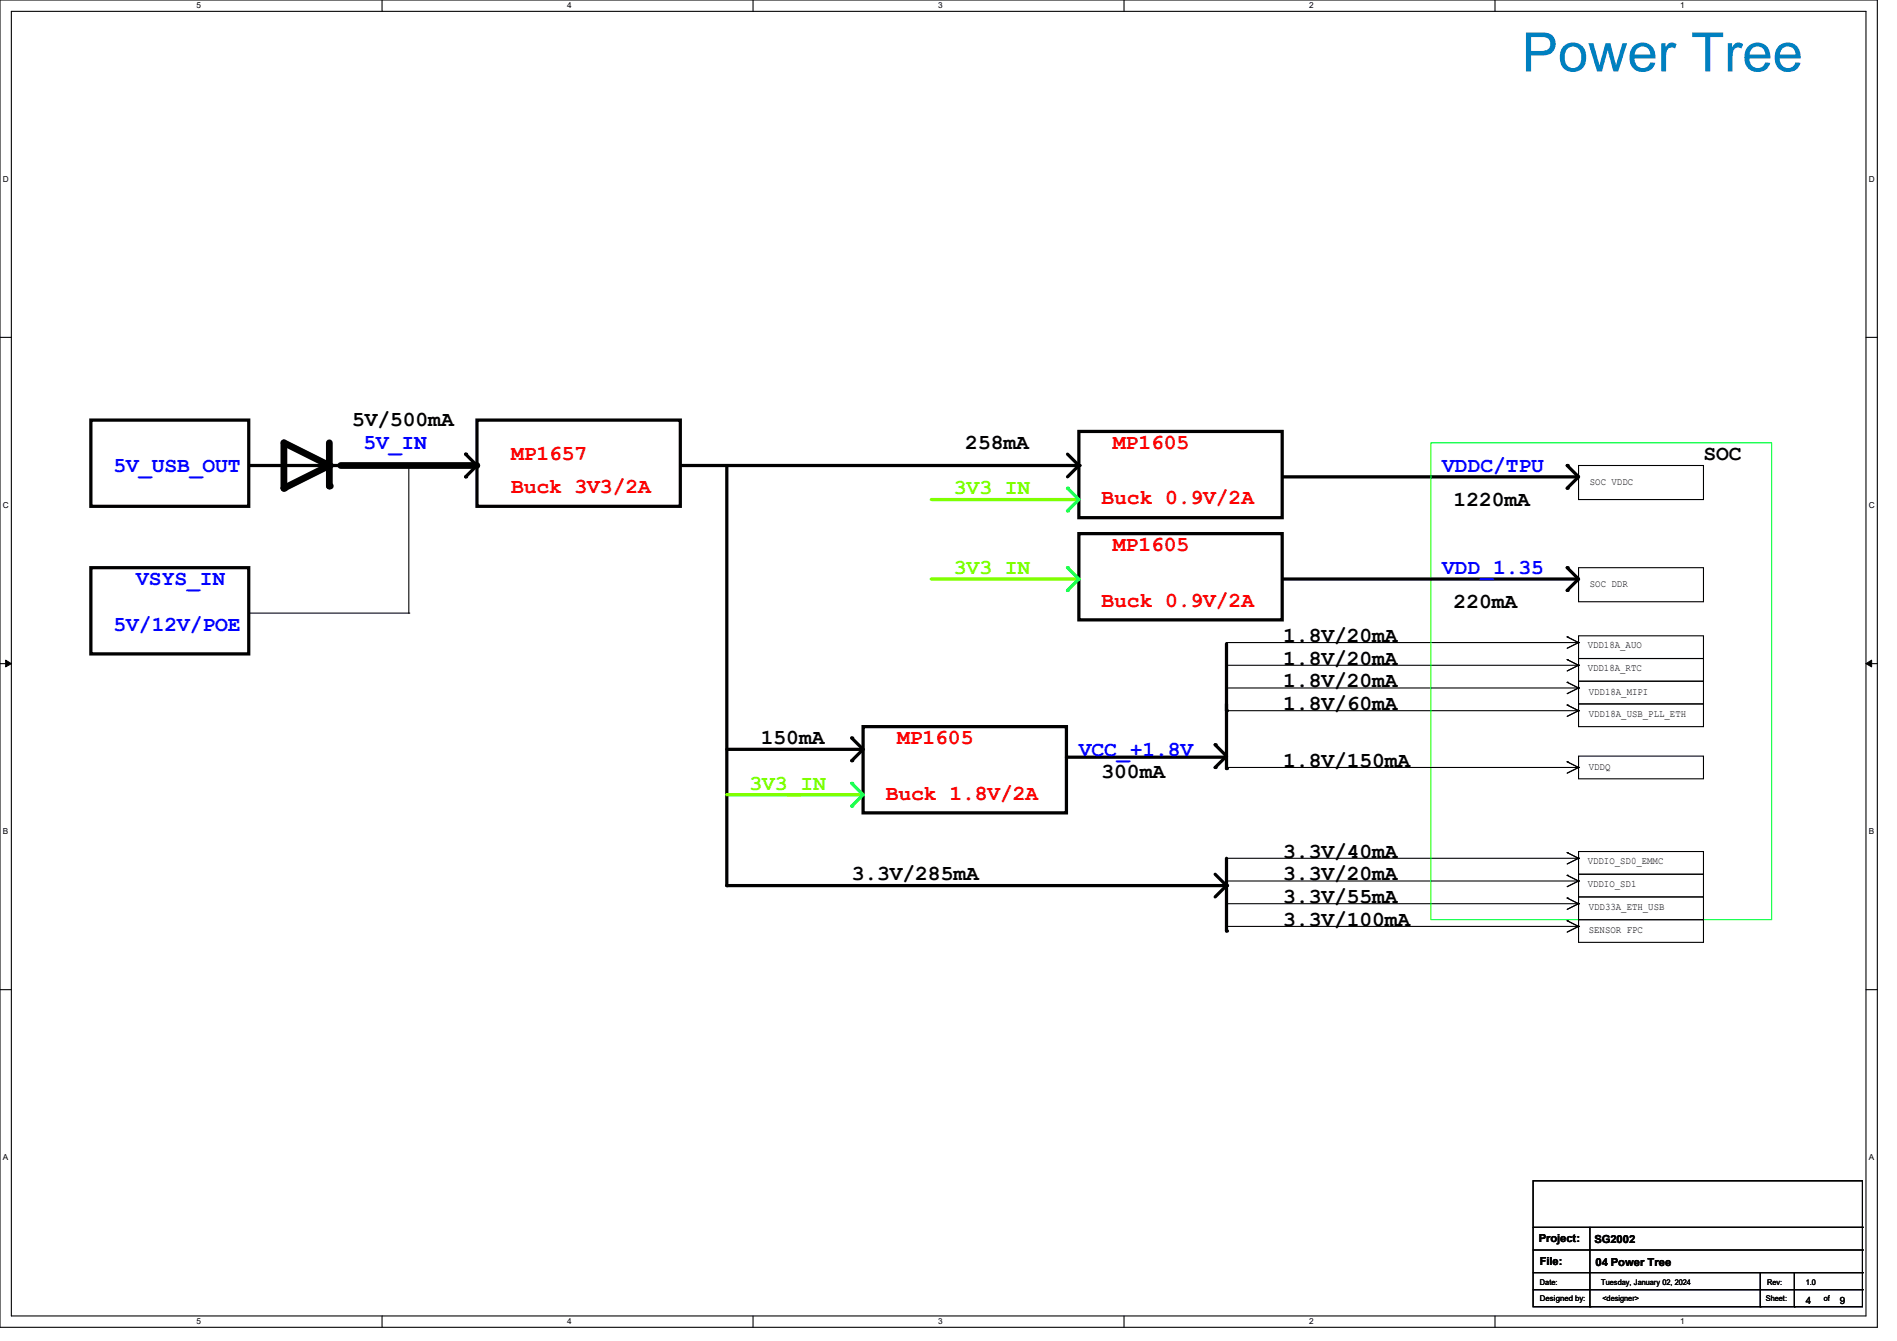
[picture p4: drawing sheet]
<svg xmlns="http://www.w3.org/2000/svg" width="297mm" height="210mm" viewBox="0 0 297 210" stroke-linecap="round" stroke-linejoin="round" font-family="sans-serif">
<g fill="none" stroke="#000" stroke-width=".17">
<path d="M0 0h293.9v207.9h-293.9zM1.8 1.8h290.3v204.3h-290.3zM59.8 0v1.8M117.9 0v1.8M176 0v1.8M234.1 0v1.8M0 52.8h1.8M292.1 52.8h1.8M64 72.9h.1M64 72.9v23.1M247.1 72.9h19.6v5.3h-19.6zM39.1 96h24.9"/>
<path d="M64 96h.1M245.4 99.7h.1M245.4 99.7l1.7 .9M247.1 99.6h19.6v3.5h-19.6zM0 103.9h1.8M192 104.2h55.1M192 107.7h55.1M192 111.3h55.1M192 100.6h55.1M245.4 103.3h.1M245.4 106.8h.1M245.4 110.4h.1"/>
<path d="M245.4 103.3l1.7 .9M245.4 106.8l1.7 .9M245.4 110.4l1.7 .9M247.1 110.2h19.6v3.6h-19.6zM247.1 103.1h19.6v3.6h-19.6zM247.1 106.7h19.6v3.5h-19.6zM247.1 104.2h.1M247.1 107.7h.1M247.1 111.3h.1M247.1 100.6h.1M247.1 104.2l-1.7 .9M247.1 107.7l-1.7 .9"/>
<path d="M247.1 111.3l-1.7 .9M247.1 100.6l-1.7 .9M292.1 103.9h1.8M192 134.4h55.1M192 138h55.1M245.4 133.5h.1M245.4 137.1h.1M245.4 133.5l1.7 .9M245.4 137.1l1.7 .9M247.1 136.9h19.6v3.6h-19.6zM247.1 133.3h19.6v3.6h-19.6zM247.1 134.4h.1"/>
<path d="M247.1 138h.1M247.1 134.4l-1.7 .9M247.1 138l-1.7 .9M0 155h1.8M192 141.5h55.1M245.4 140.6h.1M245.4 140.6l1.7 .9M247.1 140.5h19.6v3.5h-19.6zM247.1 141.5h.1M247.1 141.5l-1.7 .9M292.1 155h1.8M59.8 206.1v1.8"/>
<path d="M117.9 206.1v1.8M176 206.1v1.8M234.1 206.1v1.8"/>
</g>
<path d="M.9 103.4l.9 .5-.9 .5zM292.1 103.9l.9-.5v1z" fill="#000"/>
<path d="M.9 103.4l.9 .5-.9 .5zM292.1 103.9l.9-.5v1z" fill="none" stroke="#000" stroke-width=".16"/>
<path d="M44.4 69.3l7.2 3.6-7.2 3.6zM51.6 69.3v6.8M53.3 72.9h21.2" fill="none" stroke="#000" stroke-width="1.1"/>
<g fill="#000">
<circle cx="44.4" cy="76.5" r=".53"/>
<circle cx="51.6" cy="72.9" r=".53"/>
<circle cx="51.6" cy="76.1" r=".53"/>
<circle cx="55.3" cy="72.9" r=".25"/>
<circle cx="72.9" cy="74.7" r=".25"/>
<circle cx="72.9" cy="71.1" r=".25"/>
<circle cx="74.5" cy="72.9" r=".53"/>
<circle cx="245.4" cy="76.5" r=".25"/>
<circle cx="245.4" cy="72.9" r=".25"/>
<circle cx="247" cy="74.7" r=".25"/>
<circle cx="192" cy="111.3" r=".25"/>
<circle cx="191.9" cy="138.7" r=".25"/>
</g>
<path d="M14.2 65.8h24.7v13.5h-24.7zM39.1 72.9h16.2M72.9 71.1l1.8 1.8-1.8 1.8M74.7 65.8h31.8v13.5h-31.8zM168.9 67.6h31.8v13.5h-31.8zM200.9 74.7h46.1M245.4 72.9l1.7 1.8-1.7 1.8M14.2 88.9h24.7v13.5h-24.7zM192 100.8v10.5M113.8 138.7h78.1" fill="none" stroke="#000" stroke-width=".51"/>
<path d="M224 69.3h53.4v74.7h-53.4z" fill="none" stroke="#00ff40" stroke-width=".17"/>
<path d="M145.8 78.2h22.9" fill="none" stroke="#80ff00" stroke-width=".51"/>
<circle cx="168.7" cy="78.2" r=".25" fill="#80ff00"/>
<path d="M106.7 72.9h62.2M113.8 72.9v65.8M167.1 71.1l1.8 1.8M168.9 72.9l-1.8 1.8" fill="none" stroke="#000" stroke-width=".51"/>
<g fill="#000">
<circle cx="168.9" cy="72.9" r=".25"/>
<circle cx="113.8" cy="138.7" r=".25"/>
</g>
<path d="M168.9 78.2l-1.8 1.8" fill="none" stroke="#00ff40" stroke-width=".51"/>
<circle cx="167.1" cy="80" r=".25" fill="#00ff40"/>
<path d="M167.1 76.5l1.8 1.7" fill="none" stroke="#00ff40" stroke-width=".51"/>
<circle cx="167.1" cy="76.5" r=".25" fill="#00ff40"/>
<path d="M245.4 119.3h.1M245.4 119.3l1.7 .9M247.1 118.4h19.6v3.6h-19.6zM192 120.2h55.1M247.1 120.2h.1M247.1 120.2l-1.7 .9M192 145.1h55.1M245.4 144.2h.1M245.4 144.2l1.7 .9M247.1 144h19.6v3.6h-19.6zM247.1 145.1h.1M247.1 145.1l-1.7 .9" fill="none" stroke="#000" stroke-width=".17"/>
<path d="M135.1 113.8h31.9v13.5h-31.9zM192 110.2v10.2M190.2 136.9l1.8 1.8-1.8 1.8M192 134.4v11.4" fill="none" stroke="#000" stroke-width=".51"/>
<g fill="#000">
<circle cx="192" cy="138.7" r=".25"/>
<circle cx="192" cy="120.4" r=".25"/>
<circle cx="192" cy="145.8" r=".25"/>
</g>
<path d="M113.8 124.5h21.2" fill="none" stroke="#80ff00" stroke-width=".51"/>
<circle cx="135" cy="124.5" r=".25" fill="#80ff00"/>
<path d="M113.8 117.3h21.2M133.3 115.6l1.8 1.7-1.8 1.8" fill="none" stroke="#000" stroke-width=".51"/>
<g fill="#000">
<circle cx="133.4" cy="119.1" r=".25"/>
<circle cx="133.4" cy="115.6" r=".25"/>
<circle cx="135" cy="117.3" r=".25"/>
</g>
<path d="M135.1 124.5l-1.8 1.7" fill="none" stroke="#00ff40" stroke-width=".51"/>
<circle cx="133.4" cy="126.2" r=".25" fill="#00ff40"/>
<path d="M133.3 122.7l1.8 1.8" fill="none" stroke="#00ff40" stroke-width=".51"/>
<circle cx="133.4" cy="122.7" r=".25" fill="#00ff40"/>
<path d="M168.9 83.6h31.8v13.5h-31.8zM200.9 90.7h46.1M245.4 88.9l1.7 1.8-1.7 1.8M167 118.6h24.7M190.2 116.6l1.8 1.8-1.8 1.8" fill="none" stroke="#000" stroke-width=".51"/>
<g fill="#000">
<circle cx="245.4" cy="88.9" r=".25"/>
<circle cx="245.4" cy="92.5" r=".25"/>
<circle cx="247" cy="90.7" r=".25"/>
<circle cx="190.2" cy="116.6" r=".25"/>
<circle cx="191.7" cy="118.6" r=".25"/>
<circle cx="190.2" cy="120.2" r=".25"/>
</g>
<path d="M247.1 88.9h19.6v5.3h-19.6z" fill="none" stroke="#000" stroke-width=".17"/>
<path d="M145.8 90.7h22.9" fill="none" stroke="#80ff00" stroke-width=".51"/>
<circle cx="168.7" cy="90.7" r=".25" fill="#80ff00"/>
<path d="M167.1 88.9l1.8 1.8" fill="none" stroke="#00ff40" stroke-width=".51"/>
<circle cx="167.1" cy="88.9" r=".25" fill="#00ff40"/>
<path d="M168.9 90.7l-1.8 1.8" fill="none" stroke="#00ff40" stroke-width=".51"/>
<circle cx="167.1" cy="92.5" r=".25" fill="#00ff40"/>
<g fill="none" stroke="#000" stroke-width=".17">
<path d="M240 184.9h51.6v19.7h-51.6zM240 192.2h51.6M240 195.7h51.6M240 199.3h51.6M248.9 192.2v12.4M275.6 199.3v5.3M280.9 199.3v5.3M291.6 192.2h.1M291.6 195.7h.1M291.6 199.3h.1M240 202h51.6M248.9 204.6h.1"/>
<path d="M275.6 204.6h.1M280.9 204.6h.1M291.6 202h.1"/>
</g>
<text font-size="8.5" fill="#0080c0" x="238.3" y="11.2">Power Tree</text>
<g font-size="3.3">
<text x="55.1" y="66.8">5V/500mA</text>
<text x="151.1" y="70.3">258mA</text>
<text x="266.7" y="72.1">SOC</text>
<text x="227.6" y="79.2">1220mA</text>
<text x="227.6" y="95.2">220mA</text>
<text x="200.9" y="100.5">1.8V/20mA</text>
<text x="200.9" y="104.1">1.8V/20mA</text>
<text x="200.9" y="107.7">1.8V/20mA</text>
<text x="200.9" y="111.2">1.8V/60mA</text>
<text x="119.1" y="116.5">150mA</text>
<text x="172.5" y="121.9">300mA</text>
<text x="200.9" y="120.1">1.8V/150mA</text>
<text x="133.3" y="137.9">3.3V/285mA</text>
<text x="200.9" y="137.9">3.3V/20mA</text>
<text x="200.9" y="134.3">3.3V/40mA</text>
<text x="200.9" y="141.4">3.3V/55mA</text>
<text x="200.9" y="145">3.3V/100mA</text>
</g>
<g font-size="3.3" fill="#00f">
<text x="56.9" y="70.3">5V_IN</text>
<text x="17.8" y="73.9">5V_USB_OUT</text>
<text x="225.8" y="73.9">VDDC/TPU</text>
<text x="225.8" y="89.9">VDD_1.35</text>
<text x="21.3" y="91.7">VSYS_IN</text>
<text x="17.8" y="98.8">5V/12V/POE</text>
<text x="168.9" y="118.3">VCC_+1.8V</text>
</g>
<g font-size="3.3" fill="#f00">
<text x="174.2" y="70.3">MP1605</text>
<text x="80" y="77.2">Buck 3V3/2A</text>
<text x="80" y="72.1">MP1657</text>
<text x="172.5" y="79">Buck 0.9V/2A</text>
<text x="174.2" y="86.3">MP1605</text>
<text x="172.5" y="95">Buck 0.9V/2A</text>
<text x="140.5" y="116.5">MP1605</text>
<text x="138.7" y="125.2">Buck 1.8V/2A</text>
</g>
<g font-size="3.3" fill="#80ff00">
<text x="149.4" y="77.4">3V3_IN</text>
<text x="149.4" y="89.9">3V3_IN</text>
<text x="117.3" y="123.7">3V3_IN</text>
</g>
<g font-size="1.7">
<text x="240.9" y="194.5">Project:</text>
<text x="249.6" y="194.7">SG2002</text>
<text x="241.1" y="198.1">File:</text>
<text x="249.8" y="198.2">04 Power Tree</text>
</g>
<g font-size="1.6">
<text x="248.9" y="75.9">SOC VDDC</text>
<text x="248.9" y="91.9">SOC DDR</text>
<text x="248.6" y="101.5">VDD18A_AUO</text>
<text x="248.6" y="105.1">VDD18A_RTC</text>
<text x="248.8" y="108.8">VDD18A_MIPI</text>
<text x="248.8" y="112.4">VDD18A_USB_PLL_ETH</text>
<text x="248.8" y="120.5">VDDQ</text>
<text x="248.6" y="135.3">VDDIO_SD0_EMMC</text>
<text x="248.6" y="138.9">VDDIO_SD1</text>
<text x="248.8" y="142.6">VDD33A_ETH_USB</text>
<text x="248.8" y="146.1">SENSOR FPC</text>
<text x="282.7" y="204.1">4</text>
<text x="288" y="204.1">9</text>
</g>
<g font-size="1.3">
<text x="30.8" y="1.3">5</text>
<text x="88.8" y="1.3">4</text>
<text x="146.9" y="1.3">3</text>
<text x="205" y="1.3">2</text>
<text x="263.1" y="1.3">1</text>
<text x=".5" y="28.4">D</text>
<text x="292.6" y="28.4">D</text>
<text x=".5" y="79.5">C</text>
<text x="292.6" y="79.5">C</text>
<text x=".5" y="130.6">B</text>
<text x="292.6" y="130.6">B</text>
<text x=".5" y="181.7">A</text>
<text x="292.6" y="181.7">A</text>
<text x="30.8" y="207.4">5</text>
<text x="88.8" y="207.4">4</text>
<text x="146.9" y="207.4">3</text>
<text x="205" y="207.4">2</text>
<text x="263.1" y="207.4">1</text>
</g>
<g font-size="1.2">
<text x="241.1" y="201.2">Date:</text>
<text x="241.1" y="203.7">Designed by:</text>
<text x="250.7" y="201.2">Tuesday, January 02, 2024</text>
<text x="250.9" y="203.7">&lt;designer&gt;</text>
<text x="276.5" y="203.7">Sheet:</text>
<text x="276.6" y="201.2">Rev:</text>
<text x="282.7" y="201.2">1.0</text>
<text x="285.5" y="203.7">of</text>
</g>
</svg>
